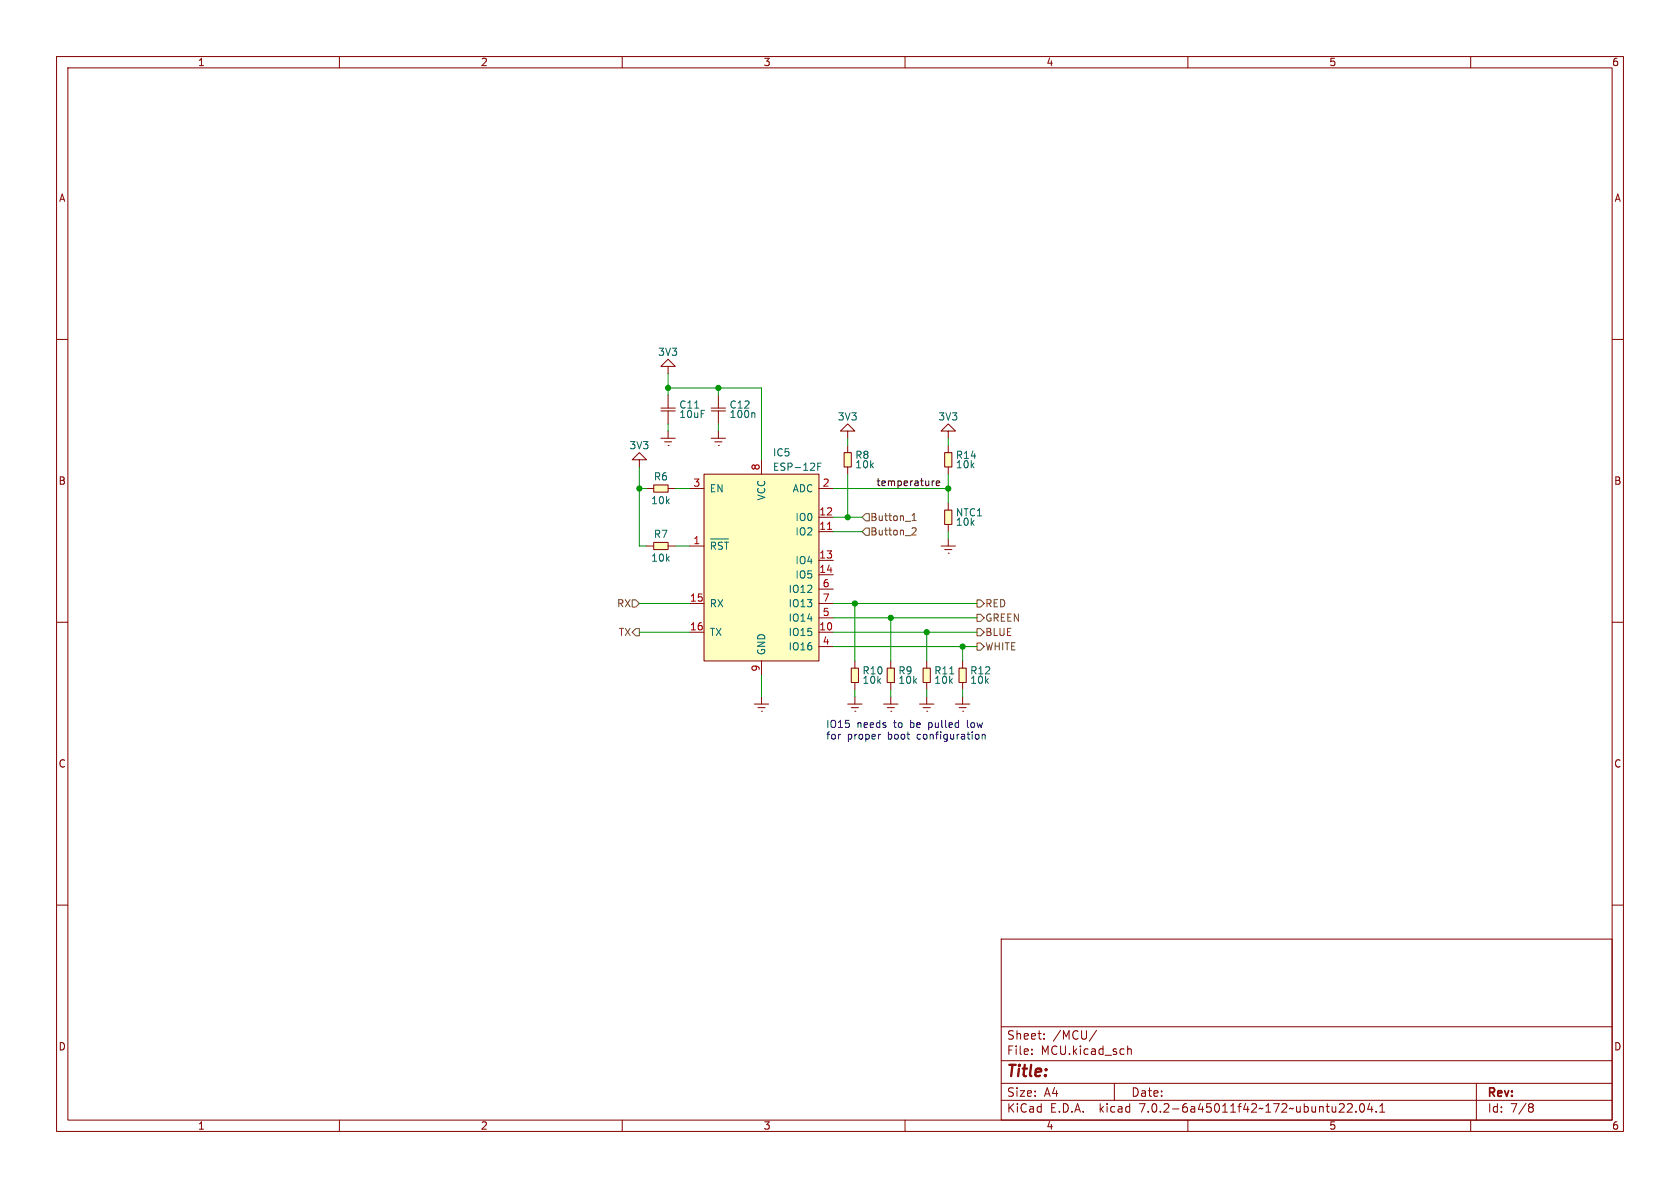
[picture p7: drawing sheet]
<svg xmlns="http://www.w3.org/2000/svg" width="297mm" height="210mm" viewBox="0 0 297 210" stroke-linecap="round" stroke-linejoin="round" font-family="sans-serif">
<g fill="none" stroke="#840000" stroke-width=".18">
<path d="M10 10h277v190h-277zM12 12h273v186h-273zM60 10v2M110 10v2M160 10v2M210 10v2M260 10v2M10 60h2M285 60h2M116.8 72.6h2.6M116.8 72.1h2.6M116.8 77.5h2.6"/>
<path d="M117.5 78.1h1.2M118.1 64.8h1.3l-1.3-1.3-1.3 1.3h1.3v1.2M118.1 78.7h.1M118.1 69.9v2.3M118.1 72.6v2.3M118.1 76.2v1.3M125.7 72.6h2.6M125.7 72.1h2.6M125.7 77.5h2.6M126.4 78.1h1.2M127 78.7h.1M127 69.9v2.3"/>
<path d="M127 72.6v2.3M127 76.2v1.3M149.9 76.2h1.2l-1.2-1.3-1.3 1.3h1.3v1.3M149.9 78.7v1.3M167.6 76.2h1.3l-1.3-1.3-1.2 1.3h1.2v1.3M167.6 78.7v1.3M113 81.3h1.3l-1.3-1.3-1.2 1.3h1.2v1.3M114.3 86.4h1.3M114.3 96.5h1.3M115.6 85.7h2.5v1.3h-2.5zM115.6 95.9h2.5v1.3h-2.5zM118.1 86.4h1.3"/>
<path d="M118.1 96.5h1.3M121.9 86.4h2.6M121.9 96.5h2.6M124.5 83.8h20.3v33h-20.3zM134.6 81.3v2.5M144.8 86.4h2.5M144.8 94h2.5M144.8 91.4h2.5M144.8 99.1h2.5M149.2 80h1.3v2.6h-1.3zM149.9 82.6v1.2M166.4 96.5h2.5"/>
<path d="M167 90.2h1.3v2.5h-1.3zM167 80h1.3v2.6h-1.3zM167 97.2h1.3M167.6 97.8h.1M167.6 82.6v1.2M167.6 88.9v1.3M167.6 92.7v1.3M167.6 95.3v1.2M10 110h2M121.9 111.8h2.6M121.9 106.7h2.6M134.6 116.8v2.6"/>
<path d="M144.8 111.8h2.5M144.8 101.6h2.5M144.8 106.7h2.5M144.8 114.3h2.5M144.8 109.2h2.5M144.8 104.1h2.5M150.5 118.1h1.3v2.6h-1.3zM151.1 116.8v1.3M156.8 118.1h1.3v2.6h-1.3zM157.5 116.8v1.3M163.2 118.1h1.3v2.6h-1.3zM163.8 116.8v1.3"/>
<path d="M169.5 118.1h1.3v2.6h-1.3zM170.2 116.8v1.3M285 110h2M133.3 124.5h2.6M134 125.1h1.3M134.6 125.7h.1M134.6 123.2v1.3M149.9 124.5h2.5M150.5 125.1h1.3M151.1 125.7h.1M151.1 120.7v1.2M151.1 123.2v1.3"/>
<path d="M156.2 124.5h2.5M156.8 125.1h1.3M157.5 125.7h.1M157.5 120.7v1.2M157.5 123.2v1.3M162.6 124.5h2.5M163.2 125.1h1.3M163.8 125.7h.1M163.8 120.7v1.2M163.8 123.2v1.3M168.9 124.5h2.5M169.5 125.1h1.3"/>
<path d="M170.2 125.7h.1M170.2 120.7v1.2M170.2 123.2v1.3M10 160h2M285 160h2M177 166h108v32h-108zM60 198v2M110 198v2M160 198v2M177 194.5h108M177 191.5h108M177 187.5h108"/>
<path d="M177 181.5h108M182.4 186.3v.1M182.4 185.5v.1M184.6 183.6v.1M184.6 182.8v.1M193.9 182.1l-1.3 2M197 191.5v3M199.4 184.9v1.5M199.4 185.5l.2-.1 .3 .1 .1 .9M210 198v2M237.5 195.2l.1 .2v.3l-.9 .9h.9M238.2 195.2l.6-.1 .2 .1 .1 .3-1 1.1h1"/>
<path d="M239.7 196.5v.1M240.5 195.2l.2-.1a.81 .81 0 0 1 .6 .6 .81 .81 0 0 1-.3 .8l-.1 .1a.81 .81 0 0 1-.4-1.4zM242.1 195l-.3 1.1h.9M242.5 195.6v1M243.3 196.5v.1M243.9 196.6h.9M243.9 195.5l.5-.4v1.5M260 198v2M261 191.5v6.5M270.5 195.1l.4 .1 .2 .2-.3 .3M270.5 195.7h.3M270.8 195.7l.2 .2 .1 .4-.2 .2-.4 .1"/>
</g>
<g fill="#ffffc2" stroke="#ffffc2" stroke-width=".18">
<path d="M149.2 80h1.3v2.6h-1.3z"/>
<path d="M167 90.2h1.3v2.5h-1.3z"/>
<path d="M115.6 85.7h2.5v1.3h-2.5z"/>
<path d="M167 80h1.3v2.6h-1.3z"/>
<path d="M150.5 118.1h1.3v2.6h-1.3z"/>
<path d="M163.2 118.1h1.3v2.6h-1.3z"/>
<path d="M169.5 118.1h1.3v2.6h-1.3z"/>
<path d="M156.8 118.1h1.3v2.6h-1.3z"/>
<path d="M124.5 83.8h20.3v33h-20.3z"/>
<path d="M115.6 95.9h2.5v1.3h-2.5z"/>
</g>
<path d="M133.3 73l.2 .1v.7M125.6 95.3h3.2M126.5 96.1l-.2-.3h-.5v1.3M127.7 95.9l-.5-.1-.2 .3M128.1 95.8h.7M128.4 95.8v1.3M144.6 82.5h.4M145.2 81.9h-.6v1.2" fill="none" stroke="#006464" stroke-width=".18"/>
<path d="M146.3 93.6h.7" fill="none" stroke="#a90000" stroke-width=".18"/>
<path d="M153 90.8h.7v1.3h-.7l-.6-.7zM153 93.3h.7v1.3h-.7l-.6-.6zM161.2 92h.8M161.2 91.1l.4-.3v1.2M161.4 93.3l.4 .1 .2 .3-.8 .9h.8M111.8 106h.6l.6 .7-.6 .6h-.6zM112.4 111.1h.6v1.3h-.6l-.6-.6zM172.7 111.1h.7l.6 .7-.6 .6h-.7zM172.7 108.6h.7l.6 .6-.6 .7h-.7zM172.7 106h.7l.6 .7-.6 .6h-.7zM172.7 113.7h.7l.6 .6-.6 .6h-.7z" fill="none" stroke="#725600" stroke-width=".18"/>
<path d="M165.2 85l-.3 .1M165.5 85.4l.6-.1v-.2l-.4-.1-.2 .2 .1 .6h.5" fill="none" stroke="#0f0f0f" stroke-width=".18"/>
<path d="M155.7 129.8l-.3 .1M172.8 129.8l.3 .2v.4l-.3 .3M173.6 129.9l.2-.1 .3 .1 .1 .8M173.6 129.8v.9" fill="none" stroke="#0000c2" stroke-width=".18"/>
<g fill="none" stroke="#009600" stroke-width=".18">
<path d="M118.1 68.6h16.5v12.7M118.1 66v3.9M118.1 74.9v1.3M127 68.6v1.3M127 74.9v1.3M149.9 77.5v1.2M167.6 77.5v1.2M113 86.4h1.3M113 82.6v13.9h1.3M119.4 86.4h2.5M119.4 96.5h2.5M147.3 86.4h20.3"/>
<path d="M147.3 91.4h5.1M147.3 94h5.1M149.9 83.8v7.6M167.6 83.8v5.1M167.6 94v1.3M113 111.8h8.9M113 106.7h8.9M134.6 119.4v3.8M147.3 114.3h25.4M147.3 111.8h25.4M147.3 106.7h25.4M147.3 109.2h25.4"/>
<path d="M151.1 106.7v10.1M157.5 109.2v7.6M163.8 111.8v5M170.2 114.3v2.5M151.1 121.9v1.3M157.5 121.9v1.3M163.8 121.9v1.3M170.2 121.9v1.3"/>
</g>
<g fill="#009600" stroke="#009600" stroke-width=".18">
<circle cx="113" cy="86.4" r=".46"/>
<circle cx="127" cy="68.6" r=".46"/>
<circle cx="118.1" cy="68.6" r=".46"/>
<circle cx="149.9" cy="91.4" r=".46"/>
<circle cx="167.6" cy="86.4" r=".46"/>
<circle cx="170.2" cy="114.3" r=".46"/>
<circle cx="151.1" cy="106.7" r=".46"/>
<circle cx="157.5" cy="109.2" r=".46"/>
<circle cx="163.8" cy="111.8" r=".46"/>
</g>
<text font-size="2.8" fill="#840000" x="178" y="190.8">Title:</text>
<g font-size="2.1" fill="#840000">
<text x="178" y="183.9">Sheet:</text>
<text x="186.2" y="183.9">/MCU/</text>
<text x="178" y="186.6">File:</text>
<text x="184" y="186.6">MCU.kicad_sch</text>
<text x="178" y="196.8">KiCad</text>
<text x="178" y="194">Size:</text>
<text x="184.6" y="194">A4</text>
<text x="185.7" y="196.8">E.D.A.</text>
<text x="194.4" y="196.8">kicad</text>
<text x="200" y="194">Date:</text>
<text x="201.5" y="196.8">7.0.2-6a45011f42~172~ubuntu22.04.1</text>
<text x="263" y="194.2">Rev:</text>
<text x="263" y="196.8">Id:</text>
<text x="267" y="196.8">7/8</text>
</g>
<g font-size="1.8" fill="#840000">
<text x="35" y="11.8">1</text>
<text x="85" y="11.8">2</text>
<text x="135" y="11.8">3</text>
<text x="185" y="11.8">4</text>
<text x="235" y="11.8">5</text>
<text x="285" y="11.8">6</text>
<text x="10.4" y="35.8">A</text>
<text x="285.4" y="35.8">A</text>
<text x="10.3" y="85.8">B</text>
<text x="285.3" y="85.8">B</text>
<text x="10.3" y="135.8">C</text>
<text x="285.3" y="135.8">C</text>
<text x="10.3" y="185.8">D</text>
<text x="285.3" y="185.8">D</text>
<text x="35" y="199.8">1</text>
<text x="85" y="199.8">2</text>
<text x="135" y="199.8">3</text>
<text x="185" y="199.8">4</text>
<text x="235" y="199.8">5</text>
<text x="285" y="199.8">6</text>
</g>
<g font-size="1.8" fill="#006464">
<text x="116.3" y="63.1">3V3</text>
<text x="120" y="72.4">C11</text>
<text x="120" y="74">10uF</text>
<text x="128.9" y="72.4">C12</text>
<text x="128.9" y="74">100n</text>
<text x="148" y="74.5">3V3</text>
<text x="165.8" y="74.5">3V3</text>
<text x="111.2" y="79.6">3V3</text>
<text x="136.6" y="80.8">IC5</text>
<text x="136.6" y="83.4">ESP-12F</text>
<text x="151.1" y="81.3">R8</text>
<text x="151.1" y="82.9">10k</text>
<text x="168.9" y="81.3">R14</text>
<text x="168.9" y="82.9">10k</text>
<text x="115.1" y="89.3">10k</text>
<text x="115.5" y="85.1">R6</text>
<text x="125.5" y="87.2">EN</text>
<text x="135.4" y="88.6" transform="rotate(-90 135.4 88.6)">VCC</text>
<text x="140" y="87.2">ADC</text>
<text x="115.5" y="95.2">R7</text>
<text x="140.5" y="94.8">IO2</text>
<text x="140.5" y="92.3">IO0</text>
<text x="168.9" y="91.4">NTC1</text>
<text x="168.9" y="93.1">10k</text>
<text x="115.1" y="99.4">10k</text>
<text x="125.5" y="98">~{RST}</text>
<text x="140.5" y="99.9">IO4</text>
<text x="125.5" y="107.5">RX</text>
<text x="139.3" y="105">IO12</text>
<text x="139.3" y="107.5">IO13</text>
<text x="140.5" y="102.4">IO5</text>
<text x="125.5" y="112.6">TX</text>
<text x="139.3" y="112.6">IO15</text>
<text x="139.3" y="110">IO14</text>
<text x="135.4" y="115.8" transform="rotate(-90 135.4 115.8)">GND</text>
<text x="139.3" y="115.1">IO16</text>
<text x="152.4" y="119.4">R10</text>
<text x="158.8" y="119.4">R9</text>
<text x="165.1" y="119.4">R11</text>
<text x="171.5" y="119.4">R12</text>
<text x="152.4" y="121">10k</text>
<text x="158.8" y="121">10k</text>
<text x="165.1" y="121">10k</text>
<text x="171.5" y="121">10k</text>
</g>
<g font-size="1.8" fill="#a90000">
<text x="134.4" y="83.2" transform="rotate(-90 134.4 83.2)">8</text>
<text x="122.5" y="86.1">3</text>
<text x="145.4" y="86.1">2</text>
<text x="144.8" y="93.7">11</text>
<text x="144.8" y="91.2">12</text>
<text x="122.5" y="96.3">1</text>
<text x="144.8" y="98.8">13</text>
<text x="144.8" y="101.3">14</text>
<text x="121.9" y="106.4">15</text>
<text x="145.4" y="103.9">6</text>
<text x="145.4" y="106.4">7</text>
<text x="121.9" y="111.5">16</text>
<text x="144.8" y="111.5">10</text>
<text x="145.4" y="109">5</text>
<text x="134.4" y="118.8" transform="rotate(-90 134.4 118.8)">9</text>
<text x="145.4" y="114">4</text>
</g>
<text font-size="1.8" fill="#0f0f0f" x="154.8" y="86">temperature</text>
<g font-size="1.8" fill="#725600">
<text x="153.9" y="92.3">Button_1</text>
<text x="153.9" y="94.8">Button_2</text>
<text x="109" y="107.5">RX</text>
<text x="174.2" y="107.5">RED</text>
<text x="109.3" y="112.6">TX</text>
<text x="174.2" y="112.6">BLUE</text>
<text x="174.2" y="110">GREEN</text>
<text x="174.2" y="115.1">WHITE</text>
</g>
<g font-size="1.8" fill="#0000c2">
<text x="146" y="128.8">IO15</text>
<text x="146" y="130.8">for</text>
<text x="149.8" y="130.8">proper</text>
<text x="151.5" y="128.8">needs</text>
<text x="157" y="130.8">boot</text>
<text x="158.1" y="128.8">to</text>
<text x="161.1" y="128.8">be</text>
<text x="162.3" y="130.8">configuration</text>
<text x="164.4" y="128.8">pulled</text>
<text x="171.4" y="128.8">low</text>
</g>
</svg>
